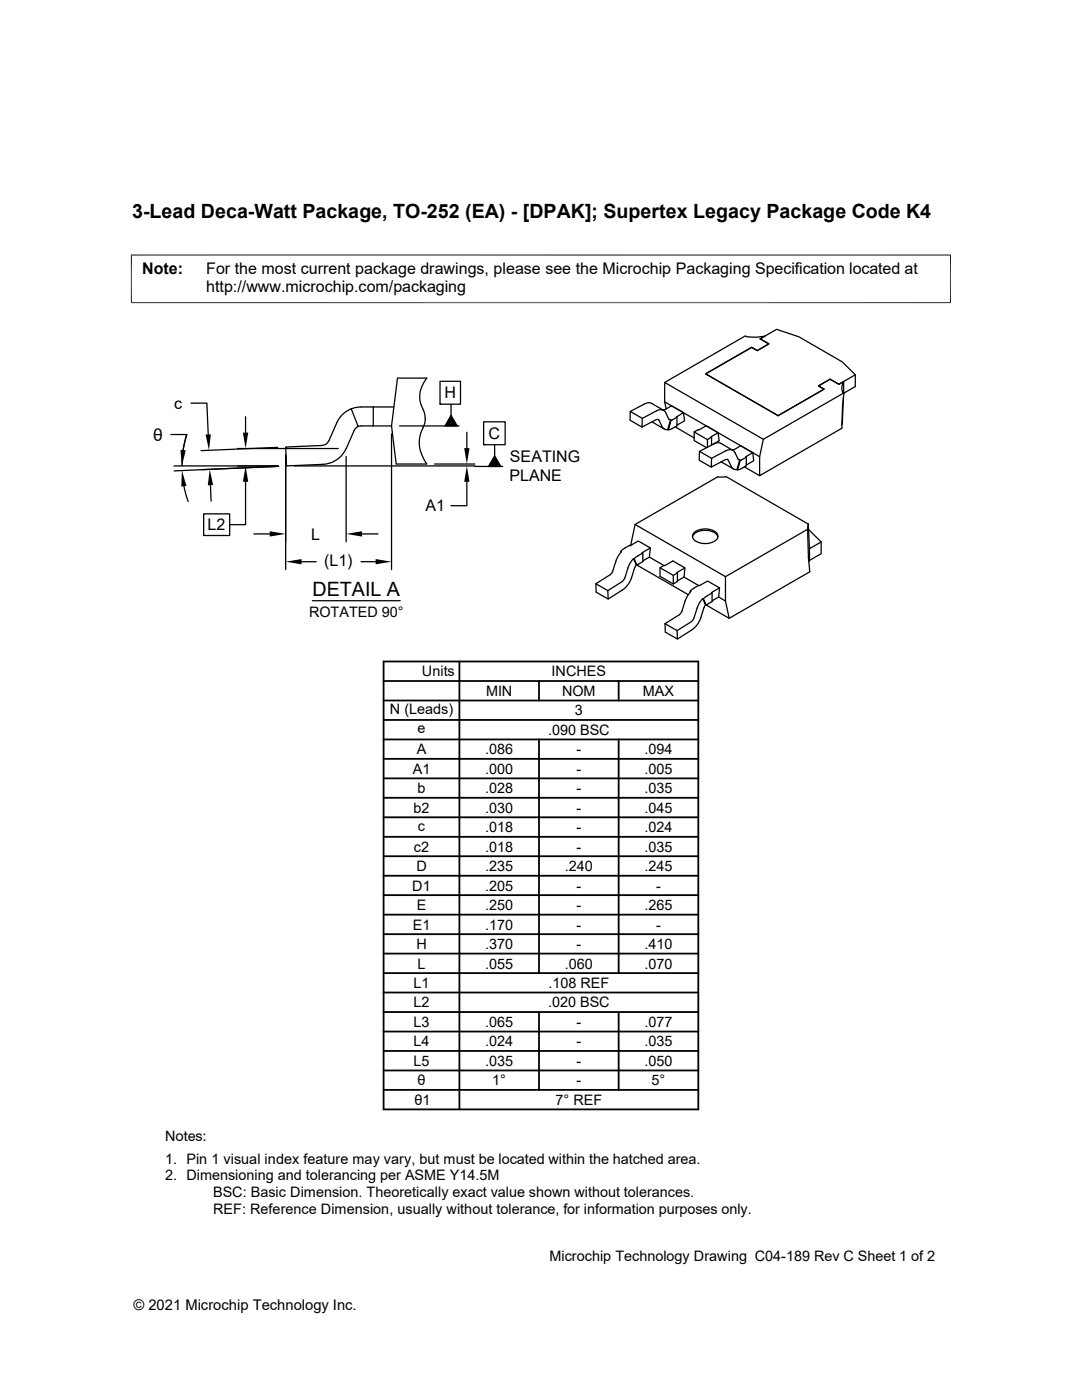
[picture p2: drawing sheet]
<svg xmlns="http://www.w3.org/2000/svg" width="216mm" height="279mm" viewBox="0 0 216 279" stroke-linecap="round" stroke-linejoin="round" font-family="sans-serif">
<g fill="none" stroke="#000" stroke-width=".25">
<path d="M87.8 76.1h4.1v4.6h-4.1zM132.6 76.3v3.9l.3 1.4M168.1 78.2l.3 .2-16.1 9.3-19.7-11.4 16.1-9.3a8 8 0 0 0 3.9 .1l-.9 .5 1.7 1-2.3 1.4-1.1-.7-9.2 5.3 14.5 8.4M168.3 79.4l-.2 5M168.3 78.4v-2.3l-.9 .6-1.8-1-2.3 1.3 1.1 .7-9.1 5.3M168.4 76.1a2.31 2.31 0 0 0-.3 2.1M168.4 78.4l-.3 2.5-.1 4.6-16.4 9.4v-3.8l.7-3.4M168.4 78.4l2.3-1.2v-2.4l-2.6-2.6-8.7-5-4.4-1.5-3.3 1.9 1.7 1-2.3 1.4-1.1-.7-9.2 5.3 14.5 8.4M170.7 74.8l-3.3 1.9-1.8-1-2.3 1.3 1.1 .7-9.1 5.3M34.1 86.7h3.2M34.7 93h20.9M36.7 97l.8 3.1"/>
<path d="M37.3 86.7l-.8 3.1M37.3 86.7a19.6 19.6 0 0 0-1 6.3M38.1 80.5h3.2l.3 6.2M40.3 93.7l15.3-.6-20.9 .9M42 96.8l.1 3.2M47.4 89.5h20.1M49 96.2v8.5h-3.2M49 83.2v3.1M55.4 89.3l-15.3 .6M57 90.8v22.9M58.8 93h35.9M69.1 91.1v17"/>
<path d="M70.1 81.6a5.3 5.3 0 0 0-2.9 2.8l-1.6 3.6-.7 .7-.6 .2-7.3 .3 .2 3.8 7.3-.3a5.4 5.4 0 0 0 4.6-3.2l1.7-3.8 .7-.6M70.1 81.6l1.4 3.5M74.5 85h3.6M74.5 81.2v3.8l-3 .1M78.1 86.6v27.1M78.6 81.2h-6.5l-2 .4M79.7 85h11.9M84.4 85.4a4.3 4.3 0 0 0-.3-4.3 5.4 5.4 0 0 1 1.1-5.6h-5.9l-1.2 9.5 1 7.6h6.1a6.5 6.5 0 0 1-.8-7.2M86.7 92.6h8M87.8 80.7h.1M90 82.9l1.2 2.1h-2.4zM90 80.7v2.2"/>
<path d="M93.2 96.2v4.7h-3.2M93.2 86.3v3.1M94.7 93.1h5.6M96.5 84.2h4.3v4.6h-4.3zM96.5 88.8h.1M98.7 88.8v2.2M98.7 91l1.2 2.1h-2.4zM128.2 83.5l-2.4-1.4-.1 1.8 2.4 1.3M130 80.5l2.4 1.4M130 80.5l-.4-.1-.8 .1-3 1.6M130.1 84.2l2.4 1.4M131 83.8l.3-.1 .2 .2"/>
<path d="M131.5 83.8l.6 1.3a1.05 1.05 0 0 0 1.1 .6M132.3 81.8h.3l1.4-.8 2.4 1.4M132.6 80.2l19 10.9M133.5 83.7l-.7-1.3a1.21 1.21 0 0 0-1.8-.4l-2.8 1.5-.1 1.7 2.9-1.5M133.5 83.6l.3 .2M133.8 83.8l.1 .1-.5 1.9-.2-.1zM134.1 85.5l-.8 .3M134.7 85.2l3.8 2.2M135.1 84.8l1.5-.8-.2-1.6-1.4 .8 .1 .1v1.7l-1 .5M135.1 83.3l-1.2 .6M138.5 86.2l2.4-1.2 2.4 1.4 .2 1.6-1.2 .6M138.5 86.2l2.7 1.5 2.1-1.3"/>
<path d="M138.5 86.2v1.7l2.5 1.4M141.2 87.7v1.6M142 91.5l-2.4-1.4-.1 1.7 2.4 1.4M142 87.2v1.6M142.4 88.6l.6-.2h.7l2.5 1.5M142.5 88.6l-2.9 1.5M143.1 95.2l1.8-.1 16.4 9.5M143.1 95.2l-16.4 9.5-.9 4.2M143.9 92.2l2.4 1.4M144.8 91.7l.4 .1 .7 1.3M145.9 93.1a1.05 1.05 0 0 0 1.1 .6M146.1 89.8h.3l1.4-.8 2.4 1.3"/>
<path d="M147.3 91.6l-.6-1.3a1.21 1.21 0 0 0-1.9-.3l-2.8 1.5-.1 1.7 2.9-1.5M147.3 91.6l.3 .2M147.6 91.8l.1 .1-.5 1.9-.2-.1zM148 93.5l-.8 .3M148.5 93.2l3.1 1.7M148.9 92.8l1.5-.9-.2-1.6-1.4 .9h.1v1.8l-.9 .5M148.9 91.2l-1.2 .6M168.1 84.4l-.1 .4M40.6 102.6h5.2v4.3h-5.2zM50.7 106.6h3.1M60.2 112.1h2.9M62.3 119.9h17.6"/>
<path d="M72 112.1h3M72.2 106.6h3.2M123.9 110l.8-.6 2.7-1.4 2.4 1.3-1.7 1 .2 .1v1.7l-1.2 .7M124 110.1l-.1-.1 .1 .2M124 110.1l-1 1.6-1 2.7-3.1 2.1 .1 1.7 2.3 1.3v-1.6M126.4 111.5l.7 1.3zM126.4 111.5l-.8 1.1-.9 2.8-.6 .7-2.8 1.8-2.4-1.4M126.7 104.7l18.1 10.4M127 112.8l-.4 .5-.6 2a4.8 4.8 0 0 1-1.8 2.5l-2.9 1.7M127.1 112.8l10.2 5.9M128.3 110.4l-1.8 1.1M129.6 111.2l2.9 1.7"/>
<path d="M129.8 109.3l-.2 1.9-1.3 .7M131.7 113.3l2.6 1.5M135.2 114.3l-.9 .5v1.7M136.5 115.2l-1.3 .7M136.5 115.2l.2-1.9-2.4-1.3-2.6 1.3v1.7l2.6 1.5M136.5 115.2l2.9 1.6M136.7 113.3l-1.7 1h.2v1.8l-.9 .4M136.7 120l-.6 2M137.8 118.1l-.1-.1h.1l-.6 .9-.5 1.1M138.2 107.1a2.34 2.34 0 0 1 2.5-1.3 2.34 2.34 0 0 1 2.5 1.3M138.5 117.3l2.7-1.3 2.4 1.3-1.6 1h.1v1.8l-1.2 .7M138.5 117.4l-.8 .6"/>
<path d="M138.5 106.3a3.5 3.5 0 0 1 4.7 .3 1.37 1.37 0 0 1-1.3 1.7 3.4 3.4 0 0 1-3.6-.9l-.1-.6zM140.2 119.4l.7 1.4zM140.2 119.4l-.8 1.2-.9 2.7-.5 .7M142.1 118.3l-1.7 1.2M143.4 119.1l1.4 .9M143.6 117.3l-.2 1.8-1.3 .8M144.8 115.1v4.9l.7 3.4M161.2 105.6l.1 5.7 .3 2.8-16.1 9.3-4.6-2.6M161.2 105.6l-16.4 9.5M161.3 104.6l.2 4.9M161.3 104.6l-.1 1M161.3 105.6l2.6 2.6v2.3l-2.4 1.3"/>
<path d="M161.5 109.5v2.3M161.5 111.8l-.1 .3M163.9 108.2l-2.4 1.3M135.6 122.7l-2.9 1.8 .1 1.7 2.4 1.3-.1-1.6M136.1 122l-.5 .7M138 124.1l-2.9 1.8-2.4-1.4M140.8 120.7l-.3 .6-.7 2a4.8 4.8 0 0 1-1.8 2.4l-2.8 1.8"/>
</g>
<path d="M26.1 50.9h163.7M26.2 50.8v9.7M189.7 50.8v9.7M26.1 60.4h163.7" fill="none" stroke="#000" stroke-width=".2"/>
<g fill="#000">
<path d="M36.3 93.9l.9 3.1-1 .1zM36 89.8l1.1 .1-.8 3.1zM41 86.7h1.1l-.4 3.2zM41.8 93.7l.7 3.1-1 .1zM48.5 86.3h1l-.5 3.2zM49 93l.5 3.2h-1zM90 82.9l1.2 2.1h-2.4zM92.6 89.4h1.1l-.5 3.2zM93.2 93l.5 3.2h-1.1zM98.7 91l1.2 2.1h-2.4zM53.8 106l3.2 .6-3.2 .5zM57 112.1l3.2-.5v1z"/>
<path d="M69.1 106.6l3.1-.6v1.1zM75 111.6l3.1 .5-3.1 .5z"/>
</g>
<g fill="none" stroke="#000" stroke-width=".36">
<path d="M76.5 139.8h62.8M76.5 135.9h62.8M76.5 132h62.8v89.4h-62.8zM91.7 132v89.4M107.5 135.9v3.9M123.4 135.9v3.9M76.5 151.4h62.8M76.5 147.6h62.8M76.5 143.7h62.8M76.5 159.2h62.8M76.5 155.3h62.8M107.5 147.6v46.6"/>
<path d="M123.4 147.6v46.6M76.5 174.8h62.8M76.5 163.1h62.8M76.5 167h62.8M76.5 170.9h62.8M76.5 178.6h62.8M76.5 198.1h62.8M76.5 182.5h62.8M76.5 190.3h62.8M76.5 186.4h62.8M76.5 194.2h62.8M76.5 202h62.8"/>
<path d="M76.5 209.7h62.8M76.5 205.9h62.8M76.5 213.6h62.8M76.5 217.5h62.8M107.5 202v15.5M123.4 202v15.5"/>
</g>
<g font-size="3.9">
<text x="26.4" y="43.5">3-Lead Deca-Watt Package, TO-252 (EA) - [DPAK]; Supertex Legacy Package Code K4</text>
<text x="62.3" y="119">DETAIL A</text>
</g>
<text font-size="3.5" x="30.5" y="87.9">θ</text>
<g font-size="3.2">
<text x="28.4" y="54.7">Note:</text>
<text x="41.1" y="58.3">http://www.microchip.com/packaging</text>
<text x="41.1" y="54.7">For the most current package drawings, please see the Microchip Packaging Specification located at</text>
<text x="34.8" y="81.6">c</text>
<text x="88.7" y="79.5">H</text>
<text x="97.5" y="87.6">C</text>
<text x="101.7" y="92.3">SEATING</text>
<text x="101.6" y="96.1">PLANE</text>
<text x="41.4" y="105.9">L2</text>
<text x="62.1" y="107.7">L</text>
<text x="84.9" y="102.1">A1</text>
<text x="64.7" y="112.9">(L1)</text>
</g>
<g font-size="2.9">
<text x="61.7" y="123.2">ROTATED 90°</text>
<text x="84.2" y="135">Units</text>
<text x="110.1" y="135">INCHES</text>
<text x="77.8" y="142.5">N (Leads)</text>
<text x="97" y="138.9">MIN</text>
<text x="112.1" y="138.9">NOM</text>
<text x="114.7" y="142.8">3</text>
<text x="128.3" y="138.9">MAX</text>
<text x="83.3" y="146.4">e</text>
<text x="109.3" y="146.7">.090 BSC</text>
<text x="82.4" y="154.4">A1</text>
<text x="83.1" y="150.5">A</text>
<text x="96.8" y="150.5">.086</text>
<text x="96.8" y="154.4">.000</text>
<text x="115" y="150.5">-</text>
<text x="115" y="154.4">-</text>
<text x="128.6" y="150.5">.094</text>
<text x="128.6" y="154.4">.005</text>
<text x="83.3" y="158.3">b</text>
<text x="96.8" y="158.3">.028</text>
<text x="115" y="158.3">-</text>
<text x="128.6" y="158.3">.035</text>
<text x="82.5" y="162.2">b2</text>
<text x="83.4" y="165.8">c</text>
<text x="96.8" y="162.2">.030</text>
<text x="96.8" y="166.1">.018</text>
<text x="115" y="162.2">-</text>
<text x="115" y="166.1">-</text>
<text x="128.6" y="162.2">.045</text>
<text x="128.6" y="166.1">.024</text>
<text x="82.6" y="169.9">c2</text>
<text x="83.1" y="173.9">D</text>
<text x="96.8" y="173.9">.235</text>
<text x="96.8" y="170">.018</text>
<text x="112.7" y="173.9">.240</text>
<text x="115" y="170">-</text>
<text x="128.6" y="173.9">.245</text>
<text x="128.6" y="170">.035</text>
<text x="82.3" y="177.7">D1</text>
<text x="96.8" y="177.7">.205</text>
<text x="115" y="177.7">-</text>
<text x="130.9" y="177.7">-</text>
<text x="82.4" y="185.5">E1</text>
<text x="83.1" y="181.6">E</text>
<text x="96.8" y="185.5">.170</text>
<text x="96.8" y="181.6">.250</text>
<text x="115" y="181.6">-</text>
<text x="115" y="185.5">-</text>
<text x="128.6" y="181.6">.265</text>
<text x="130.9" y="185.5">-</text>
<text x="83.1" y="189.4">H</text>
<text x="96.8" y="189.4">.370</text>
<text x="115" y="189.4">-</text>
<text x="128.6" y="189.4">.410</text>
<text x="82.5" y="197.2">L1</text>
<text x="83.3" y="193.3">L</text>
<text x="96.8" y="193.3">.055</text>
<text x="109.4" y="197.2">.108 REF</text>
<text x="112.7" y="193.3">.060</text>
<text x="128.6" y="193.3">.070</text>
<text x="82.5" y="201.1">L2</text>
<text x="109.3" y="201.1">.020 BSC</text>
<text x="82.5" y="208.8">L4</text>
<text x="82.5" y="204.9">L3</text>
<text x="96.8" y="204.9">.065</text>
<text x="96.8" y="208.8">.024</text>
<text x="115" y="208.8">-</text>
<text x="115" y="204.9">-</text>
<text x="128.6" y="204.9">.077</text>
<text x="128.6" y="208.8">.035</text>
<text x="82.5" y="212.7">L5</text>
<text x="96.8" y="212.7">.035</text>
<text x="115" y="212.7">-</text>
<text x="128.6" y="212.7">.050</text>
<text x="82.7" y="220.5">θ1</text>
<text x="83.3" y="216.6">θ</text>
<text x="98.2" y="216.6">1°</text>
<text x="110.8" y="220.5">7° REF</text>
<text x="115" y="216.6">-</text>
<text x="130" y="216.6">5°</text>
<text x="32.9" y="227.7">Notes:</text>
<text x="32.9" y="232.3">1. Pin 1 visual index feature may vary, but must be located within the hatched area.</text>
<text x="32.9" y="235.6">2. Dimensioning and tolerancing per ASME Y14.5M</text>
<text x="42.5" y="238.9">BSC: Basic Dimension. Theoretically exact value shown without tolerances.</text>
<text x="42.5" y="242.2">REF: Reference Dimension, usually without tolerance, for information purposes only.</text>
<text x="109.6" y="251.7">Microchip Technology Drawing C04-189 Rev C Sheet 1 of 2</text>
<text x="26.6" y="261.3">© 2021 Microchip Technology Inc.</text>
</g>
</svg>
